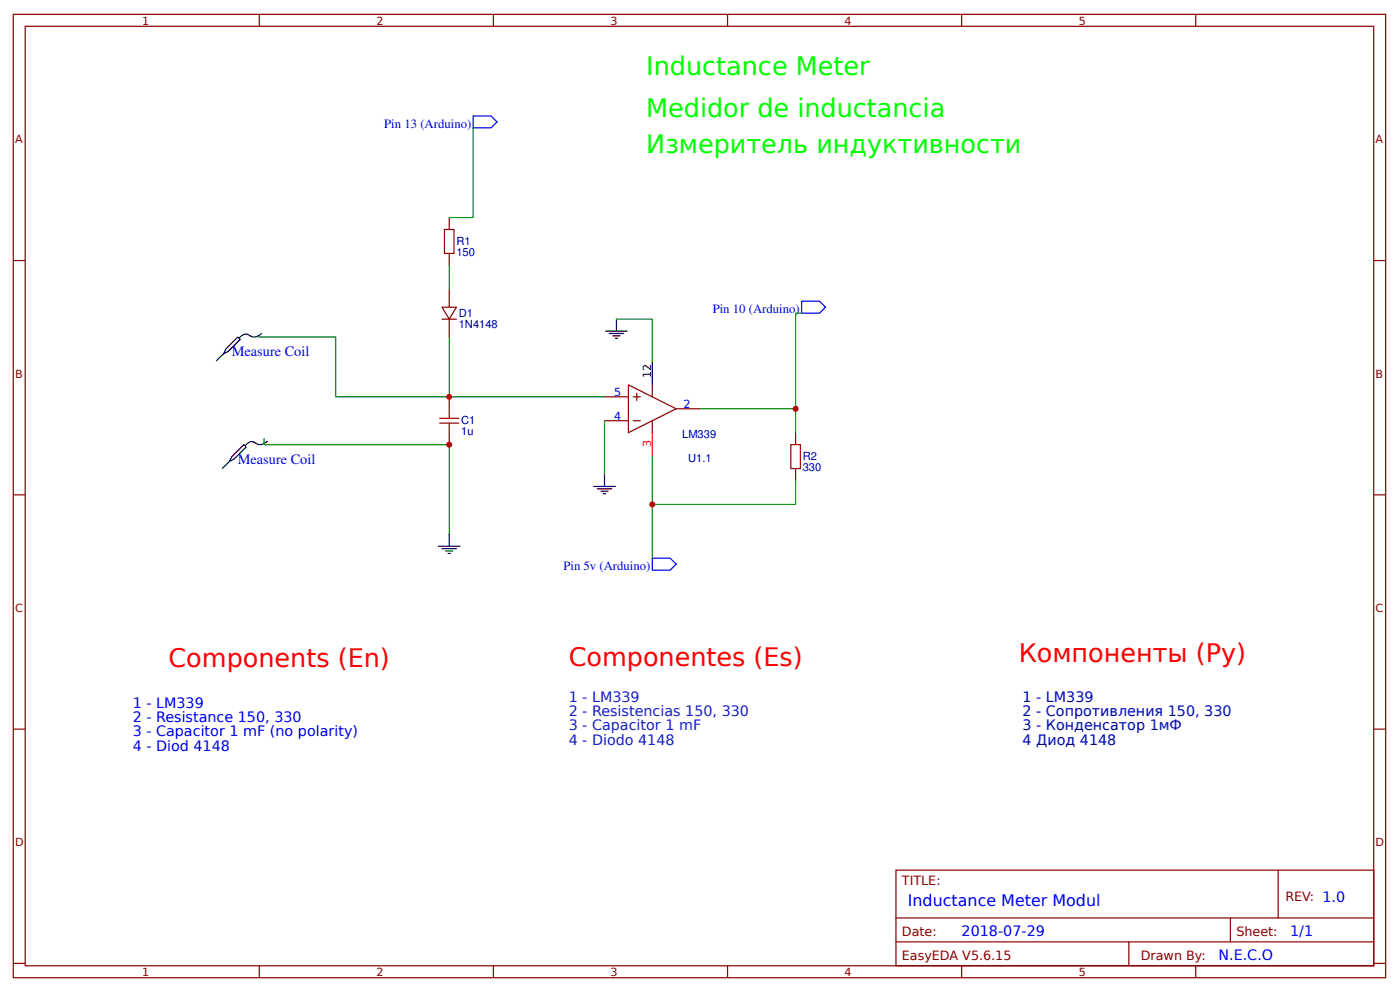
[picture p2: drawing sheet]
<svg xmlns="http://www.w3.org/2000/svg" width="310mm" height="219mm" viewBox="0 0 310 219" stroke-linecap="round" stroke-linejoin="round" font-family="sans-serif">
<g fill="none" stroke="#800" stroke-width=".26">
<path d="M2.9 3.2h304v213.2h-304zM5.6 5.8h298.7v208h-298.7zM57.4 3.2v2.6M109.3 3.2v2.6M161.2 3.2v2.6M213 3.2v2.6M264.9 3.2v2.6M2.9 57.7h2.7M99.5 48.2v2.6M99.5 56.1v2.6M304.3 57.7h2.6M97.9 68h3.2l-1.6 2.6z"/>
<path d="M97.9 70.6h3.2M99.5 64v4M99.5 70.6v4M99.5 87.8v2.7M99.5 95.8v2.6M133.9 93.1h5.3M133.9 87.8h5.3M139.2 85.2l10.6 5.3-10.6 5.3zM140.3 93.1h1.5M140.3 87.8h1.5M141 87v1.6M144.5 85.2v2.6"/>
<path d="M144.5 93.1v2.7M149.8 90.5h5.3M176.2 95.8v2.6M2.9 109.5h2.7M176.2 103.7v2.7M304.3 109.5h2.6M2.9 161.4h2.7M304.3 161.4h2.6M198.5 192.6h105.8v21.2h-105.8zM283.1 192.6v10.6M2.9 213.3h2.7M57.4 213.8v2.6"/>
<path d="M109.3 213.8v2.6M161.2 213.8v2.6M198.5 203.2h105.8M198.5 208.5h105.8M213 213.8v2.6M250.1 208.5v5.3M264.9 213.8v2.6M272.5 203.2v5.3M304.3 213.3h2.6"/>
</g>
<path d="M144.5 95.8v5.3" fill="none" stroke="#f00" stroke-width=".26"/>
<g fill="none" stroke="#000" stroke-width=".26">
<path d="M49.5 78.3l1.1-.5 2.6-2.7-.5-.5-2.7 2.7-.5 1-1.6 1.6M58 73.8a2.16 2.16 0 0 1-3.2 .2 1.67 1.67 0 0 0-1.9 .9M134.2 73.3h4.7M135 73.8h3.1M135.8 74.3h1.5M136.3 74.9h.5M136.6 70.6v2.7M144.5 79.9v5.3M59.3 97.6a2.16 2.16 0 0 1-3.2 .2 1.67 1.67 0 0 0-1.8 .9M50.8 102.1l1.1-.5 2.6-2.6-.5-.6-2.6 2.7-.6 1-1.6 1.6M99.5 118.3v2.6M131.5 107.7h4.8"/>
<path d="M132.3 108.2h3.2M133.1 108.7h1.6M133.6 109.3h.6M133.9 105v2.7M97.1 120.9h4.8M97.9 121.4h3.2M98.7 122h1.6M99.2 122.5h.6"/>
</g>
<path d="M98.5 50.8h2.1v5.3h-2.1zM97.4 93.7h4.2M97.4 92.6h4.2M99.5 90.5v2.1M99.5 93.7v2.1M175.2 98.4h2.1v5.3h-2.1z" fill="none" stroke="#a00000" stroke-width=".26"/>
<path d="M104.8 28.3v19.9h-5.3M99.5 58.7v5.3M57.2 74.6h17.2v13.2h59.5M99.5 74.6v13.2M136.6 70.6h7.9v9.3M177.6 69.3h-1.4v21.2M58.5 97.1v1.3h41v19.9M133.9 93.1v11.9M155.1 90.5h21.1v5.3M144.5 101.1v22.5M176.2 106.4v5.3h-31.7" fill="none" stroke="#080" stroke-width=".26"/>
<path d="M104.8 25.7h4l1.3 1.3-1.3 1.3h-4zM177.6 66.7h3.9l1.4 1.3-1.4 1.3h-3.9zM144.5 123.6h4l1.3 1.3-1.3 1.3h-4z" fill="none" stroke="#00f" stroke-width=".26"/>
<g fill="#c00">
<circle cx="144.5" cy="111.7" r=".66"/>
<circle cx="99.5" cy="98.4" r=".66"/>
<circle cx="99.5" cy="87.8" r=".66"/>
<circle cx="176.2" cy="90.5" r=".66"/>
</g>
<g font-size="5.6" fill="#0f0">
<text x="143.2" y="16.7">Inductance Meter</text>
<text x="143.2" y="25.9">Medidor de inductancia</text>
<text x="143.2" y="33.9">Измеритель индуктивности</text>
</g>
<g font-size="5.6" fill="#f00">
<text x="37.3" y="147.7">Components (En)</text>
<text x="126" y="147.4">Componentes (Es)</text>
<text x="225.7" y="146.6">Компоненты (Ру)</text>
</g>
<text font-size="3.5" fill="#00f" x="201.1" y="200.6">Inductance Meter Modul</text>
<g font-size="3.2" fill="#00f">
<text x="51.4" y="78.8">Measure Coil</text>
<text x="52.7" y="102.7">Measure Coil</text>
<text x="29.4" y="156.6">1 - LM339</text>
<text x="29.4" y="159.8">2 - Resistance 150, 330</text>
<text x="29.4" y="163">3 - Capacitor 1 mF (no polarity)</text>
<text x="29.4" y="166.2">4 - Diod 4148</text>
<text x="213" y="207.2">2018-07-29</text>
<text x="285.8" y="207.2">1/1</text>
<text x="269.9" y="212.5">N.E.C.O</text>
</g>
<g font-size="3.2" fill="#03c">
<text x="126" y="155.3">1 - LM339</text>
<text x="126" y="158.5">2 - Resistencias 150, 330</text>
<text x="126" y="161.7">3 - Capacitor 1 mF</text>
<text x="126" y="164.8">4 - Diodo 4148</text>
</g>
<g font-size="3.2" fill="#009">
<text x="226.5" y="155.3">1 - LM339</text>
<text x="226.5" y="158.5">2 - Сопротивления 150, 330</text>
<text x="226.5" y="161.7">3 - Конденсатор 1мФ</text>
<text x="226.5" y="164.8">4 Диод 4148</text>
</g>
<g font-size="2.8" fill="#00f">
<text x="85.1" y="28.3">Pin 13 (Arduino)</text>
<text x="157.9" y="69.3">Pin 10 (Arduino)</text>
<text x="124.8" y="126.2">Pin 5v (Arduino)</text>
</g>
<g font-size="2.8" fill="#800">
<text x="199.8" y="195.8">TITLE:</text>
<text x="284.7" y="199.5">REV: 1.0</text>
<text x="199.8" y="207.2">Date:</text>
<text x="273.9" y="207.2">Sheet:</text>
<text x="199.8" y="212.5">EasyEDA V5.6.15</text>
<text x="252.7" y="212.5">Drawn By:</text>
</g>
<g font-size="2.5" fill="#800">
<text x="31.5" y="5.4">1</text>
<text x="83.4" y="5.4">2</text>
<text x="135.2" y="5.4">3</text>
<text x="187.1" y="5.4">4</text>
<text x="238.9" y="5.4">5</text>
<text x="3.3" y="31.8">A</text>
<text x="304.7" y="31.8">A</text>
<text x="3.3" y="83.6">B</text>
<text x="304.7" y="83.6">B</text>
<text x="3.3" y="135.5">C</text>
<text x="304.7" y="135.5">C</text>
<text x="3.3" y="187.3">D</text>
<text x="304.7" y="187.3">D</text>
<text x="31.5" y="216">1</text>
<text x="83.4" y="216">2</text>
<text x="135.2" y="216">3</text>
<text x="187.1" y="216">4</text>
<text x="238.9" y="216">5</text>
</g>
<g font-size="2.5" fill="#000080">
<text x="101.1" y="56.6">150</text>
<text x="101.1" y="54.2">R1</text>
<text x="101.6" y="70.1">D1</text>
<text x="101.6" y="72.5">1N4148</text>
<text x="102.2" y="93.9">C1</text>
<text x="102.2" y="96.3">1u</text>
<text x="151.1" y="97">LM339</text>
<text x="177.8" y="101.9">R2</text>
<text x="152.4" y="102.3">U1.1</text>
<text x="177.8" y="104.2">330</text>
</g>
<text font-size="2.5" x="144.2" y="83.6" transform="rotate(-90 144.2 83.6)">12</text>
<g font-size="2.5" fill="#00f">
<text x="136" y="87.6">5</text>
<text x="136" y="92.9">4</text>
<text x="151.4" y="90.2">2</text>
</g>
<text font-size="2.5" fill="#f00" x="144.2" y="98.9" transform="rotate(-90 144.2 98.9)">3</text>
</svg>
